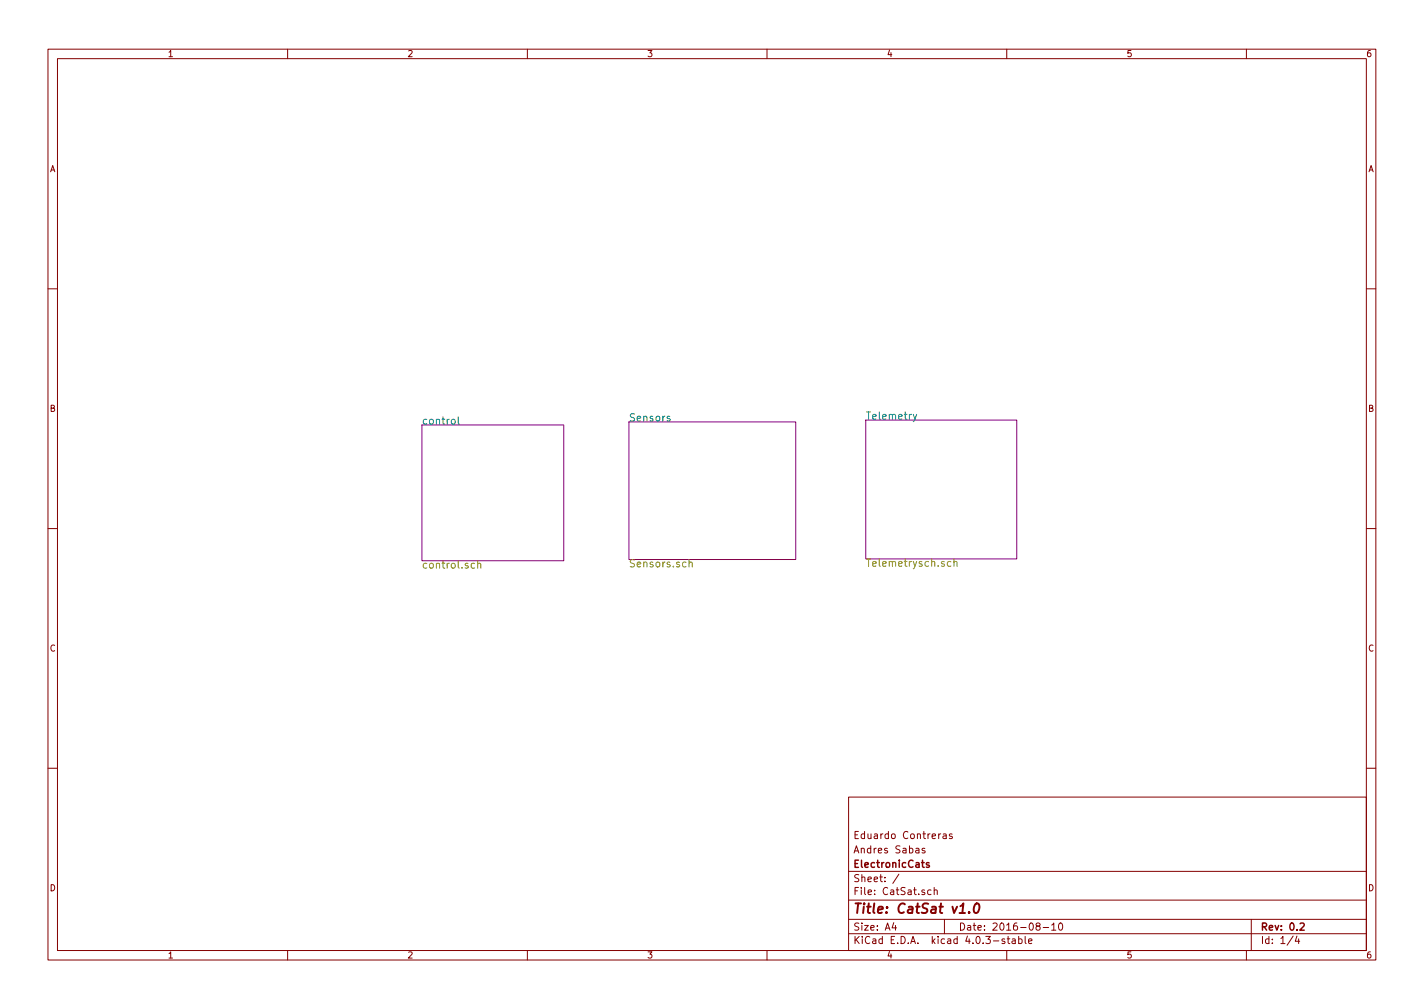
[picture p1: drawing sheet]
<svg xmlns="http://www.w3.org/2000/svg" width="297mm" height="210mm" viewBox="0 0 297 210" stroke-linecap="round" stroke-linejoin="round" font-family="sans-serif">
<g fill="none" stroke="#840000" stroke-width=".21">
<path d="M10 10.3h277v189.9h-277zM12 12.2h273v186.1h-273zM60 10.3v1.9M110 10.3v1.9M160 10.3v1.9M210 10.3v1.9M260 10.3v1.9M10 60.2h2M285 60.2h2M10 110.3h2M285 110.3h2M10 160.2h2"/>
<path d="M177 166.3h108v32h-108zM192.9 177l-.3-.1-.3 .2 .1 .3 .5 .1v.3h-.6M196.7 174h.6l.1 .9M197.4 174.3l-.5 .1-.2 .2 .2 .3 .5-.1M198.6 174l-.4-.1-.2 .2 .1 .3 .5 .1v.3h-.6M285 160.2h2M60 198.3v1.9M110 198.3v1.9M160 198.3v1.9M177 194.8h108M177 191.8h108M177 187.8h108"/>
<path d="M177 181.8h108M186.4 192.5l-.3 1h.9M186.8 193v1M187.5 182.3l-1.3 2M194.2 185.7l-.4-.1-.3 .3 .1 .6 .2 .1 .4-.1M194.9 185.7l.2-.1 .4 .1v.9M194.9 185.1v1.5M197 191.8v3M209.6 195.9l-.4-.1-.2 .2 .1 .3 .5 .1v.3h-.6M210 198.3v1.9M210.1 195.8h.5M210.3 195.3v1.3l.3 .2"/>
<path d="M211.2 195.9h.5l.1 .9M211.8 196.2l-.5 .1-.2 .2 .2 .3 .5-.1M212.5 195.9l.4-.1 .3 .3-.1 .6h-.6M212.5 195.3v1.5M213.8 195.3v1.3l.2 .2M214.6 196.3l.7-.1-.1-.3-.4-.1-.2 .2v.7h.6M216.4 193.2l-.3-.3 .1-.2 .2-.2 .4 .1 .2 .2-.1 .2-.5 .2-.3 .3 .1 .4 .2 .1h.3l.3-.3v-.2l-.3-.3M217.6 193.5h1.1M219.4 193l.4-.5v1.5M219.4 194h.8M221 192.7l.2-.2a.8 .8 0 0 1 .5 .8 .8 .8 0 0 1-.5 .7l-.4-.5zM260 198.3v1.9"/>
<path d="M261 191.8v6.5M269.7 195.2l-1.2 2M270.5 195.2l-.3 1.1h.9M270.9 195.8v1"/>
</g>
<path d="M193.8 180l-.4-.1-.2 .2 .1 .3 .5 .1v.3h-.6M271.2 192.7l.6-.2 .3 .5-1 1h1" fill="none" stroke="#840000" stroke-width=".3"/>
<path d="M202.2 190.3v.1M203.4 188.6a.46 .46 0 0 1 .5-.2 .46 .46 0 0 1 .4 .4l-.1 .9-.2 .6-.3 .1-.5-.1a1.65 1.65 0 0 1 .2-1.7z" fill="none" stroke="#840000" stroke-width=".41"/>
<path d="M88 88.6h29.6v28.4h-29.6zM131.2 88h34.8v28.7h-34.8zM180.6 87.6h31.5v29h-31.5z" fill="none" stroke="#840084" stroke-width=".21"/>
<path d="M95.6 86.9v1.4l.2 .2M139.7 86.9l-.3-.1-.3 .2 .1 .2 .5 .2v.4h-.6M190.5 86.4l.4 1M191.2 86.4l-.5 1.4-.2 .2" fill="none" stroke="#008484" stroke-width=".21"/>
<path d="M99 117.6l-.4-.1-.3 .3 .1 .6h.6M99.6 117.6h.1a.36 .36 0 0 1 .6 .1v.8M99.6 117v1.5M143.7 117.4l.1-.1a.36 .36 0 0 1 .6 .2v.8M143.7 116.7v1.6M198.3 117.2l-.4-.1-.3 .3 .2 .7h.5M199 117.3l.1-.1a.36 .36 0 0 1 .5 .1v.8M199 116.6v1.5" fill="none" stroke="#848400" stroke-width=".21"/>
<text font-size="2.8" fill="#840000" x="178" y="190.5">Title: CatSat v1.0</text>
<g font-size="2.1" fill="#008484">
<text x="88" y="88.5">control</text>
<text x="131.2" y="87.9">Sensors</text>
<text x="180.6" y="87.5">Telemetry</text>
</g>
<g font-size="2.1" fill="#848400">
<text x="88" y="118.6">control.sch</text>
<text x="131.2" y="118.3">Sensors.sch</text>
<text x="180.6" y="118.2">Telemetrysch.sch</text>
</g>
<g font-size="2.1" fill="#840000">
<text x="178" y="178">Andres Sabas</text>
<text x="178" y="175">Eduardo Contreras</text>
<text x="178" y="184">Sheet: /</text>
<text x="178" y="181">ElectronicCats</text>
<text x="178" y="186.7">File: CatSat.sch</text>
<text x="178" y="196.9">KiCad E.D.A. kicad 4.0.3-stable</text>
<text x="178" y="194.1">Size: A4</text>
<text x="200" y="194.1">Date: 2016-08-10</text>
<text x="263" y="194.1">Rev: 0.2</text>
<text x="263" y="196.9">Id: 1/4</text>
</g>
<g font-size="1.8" fill="#840000">
<text x="35" y="11.9">1</text>
<text x="85" y="11.9">2</text>
<text x="135" y="11.9">3</text>
<text x="185" y="11.9">4</text>
<text x="235" y="11.9">5</text>
<text x="285" y="11.9">6</text>
<text x="10.4" y="35.9">A</text>
<text x="285.4" y="35.9">A</text>
<text x="10.4" y="85.9">B</text>
<text x="285.4" y="85.9">B</text>
<text x="10.4" y="135.9">C</text>
<text x="285.4" y="135.9">C</text>
<text x="10.4" y="185.9">D</text>
<text x="285.4" y="185.9">D</text>
<text x="35" y="199.9">1</text>
<text x="85" y="199.9">2</text>
<text x="135" y="199.9">3</text>
<text x="185" y="199.9">4</text>
<text x="235" y="199.9">5</text>
<text x="285" y="199.9">6</text>
</g>
</svg>
